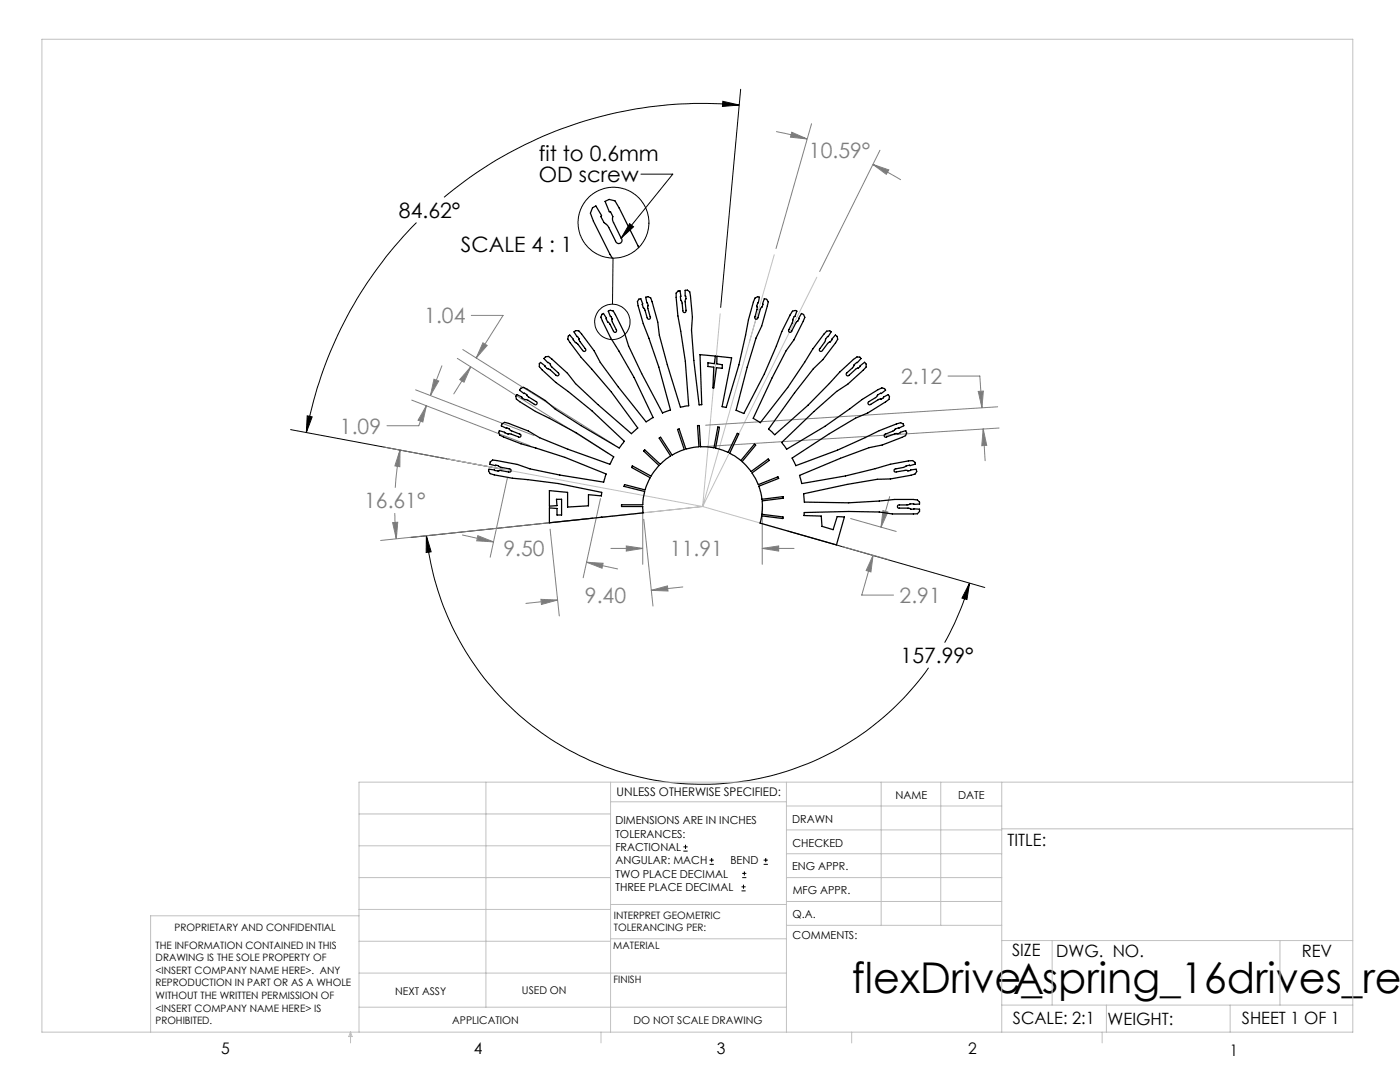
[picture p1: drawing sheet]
<svg xmlns="http://www.w3.org/2000/svg" width="279mm" height="216mm" viewBox="0 0 279 216" stroke-linecap="round" stroke-linejoin="round" font-family="sans-serif">
<g fill="none" stroke="#000" stroke-width=".2">
<path d="M147.8 17.8l-4 43.5M127.9 34.7h6.4l-10.3 12.8M144.3 20.2l3.2 .8-3.3 .2zM147.5 21a80.4 80.4 0 0 0-58.9 18.4M83.1 44.4a80.3 80.3 0 0 0-22 41.9M122.3 51.5l-.1 9.2M125.7 44.6l.7 .7-2.4 2.2zM58 85.7l42.4 8M61.3 83l1 .2-1.2 3.1zM85.1 106.9l.9 3.2-.9 .1zM85.1 106.9a55.4 55.4 0 0 0 41 47.8 55.4 55.4 0 0 0 59.2-21.5M118.3 103.4l-36.3 3.8"/>
<path d="M157.3 106l39.2 11.2M193.5 116.3l-.5 3.3-1-.3zM193.5 116.3a58.4 58.4 0 0 1-5 11.9M136.4 169.8h.8M136.4 169h.8M136.8 168.6v.8M141.6 172.5h.9M141.6 171.6h.9M142 171.2v.8M148 177.8h.8M148 177h.8M148.1 175.1h.8"/>
<path d="M148.1 174.3h.8M148.4 176.5v.8M148.6 173.9v.8M152.4 172.5h.8M152.4 171.6h.8M152.8 171.2v.8"/>
<circle cx="122.2" cy="64.2" r="3.5"/>
</g>
<g fill="none" stroke="#808080" stroke-width=".2">
<path d="M154.9 26.2l6.2 1.5M158 26.4l3.1 1.3-3.3-.3zM162 24.7l-7.1 24.9M174.2 32.8l3.2 1.1-.5 .9zM174.2 32.8l5.6 3.1M175.6 30l-12 24.2M82.2 79.8l23.6 9.1M82.9 77.8l23.6 9.1M86.6 75.7l1 .3-1.7 2.9zM88.2 73l-2.3 5.9M91.3 71.5l30.1 19M92.4 69.7l30.1 19"/>
<path d="M93.9 73.2l-3.3 5.4M93.9 73.2l-1.3 3.1-.8-.6zM94.1 62.9h6.3l-5.4 8.5M96.4 68.4l.8 .5-2.2 2.5zM189.2 75h6.3l.5 6.4M195.2 78.1l1.1-.1-.3 3.4zM76.7 89.2l23.7 4.5M79.8 89.8v3.3l-1-.1zM79.8 89.8l-.6 3.8-.3 3.7M85.1 81l-1.5 3.9h-6.4M85.1 81l-.7 3.2-1-.3zM101.2 95.4l-3.4 15.8"/>
<path d="M119.8 99.5l-3.4 15.8M177.6 99.1l-1.8 6.1M196.2 85.6l.7 3.3h-1zM196.2 85.6l.4 6.3M199.1 81.2l-58.3 3.6M199.4 85.4l-58.3 3.7M78.4 104.3l1-.1-.3 3.3zM78.8 102.4l.3 5.1M92.3 106.8l6.2 1.3M95.4 106.9l3.1 1.2-3.4-.2zM108 119.6l3.3 .1-3.2 .9zM109.8 105.6l1.8 17.3"/>
<path d="M111.3 119.7l-6.3 .7M117.1 112.2l6.2 1.3M117.1 112.2l3.3 .2-.2 1zM118.3 103.4l-42.3 4.4M121.9 109.4h6.4M125 108.9l3.3 .5-3.3 .6zM128.3 102v10.6M128.5 103.6l1.8 17.3M130 117.8l3.2-.9 .1 1zM136.3 117.1l-6.3 .7M152.1 101.2v11.4M152.1 109.4h6.4"/>
<path d="M152.1 109.4l3.3-.5v1.1zM168.2 109.1l9.1 2.6M169.8 103.5l9.1 2.5M174.2 110.8l-2.2 7.9h6.3M174.2 110.8l-.4 3.3-.9-.3zM176.2 101.9l1 .3-1.4 3z"/>
</g>
<g fill="none" stroke="#c0c0c0" stroke-width=".2">
<path d="M8.4 7.8h261.6v198.2h-261.6zM154.5 50.8l-14.3 50.3M163 55.3l-22.8 45.8M143.7 62.6l-3.5 38.5M89.3 91.5l50.9 9.6M140.2 101.1l-20.6 2.2M140.2 101.1l15.9 4.5M97 156.1v44.9M121.8 156.1v49.9M121.8 160h35.2M157 156.1v49.9M175.9 156.1v28.5"/>
<path d="M187.7 156.1v28.5M199.9 156.1v49.9M270 156.1h-198.4v49.9M71.6 175.1h50.2M71.6 168.8h50.2M71.6 162.4h50.2M157 170.4h42.9M157 165.6h42.9M157 160.8h42.9M157 175.1h42.9M157 179.9h42.9M199.9 165.4h70.1"/>
<path d="M71.6 194.2h85.4M71.6 187.8h50.2M71.6 181.5h50.2M71.6 182.7h-41.5v23.3M121.8 187.3h35.2M121.8 180.5h35.2M157 184.6h42.9M199.9 187.7h70.1M210 187.7v12.9M255.4 187.7v12.9M70 206v2.1M70 206l.3 .8h-.7z"/>
<path d="M71.6 201h85.4M119.9 206v2.1M170 206v2.1M199.9 200.6h70.1M220 206v2.1M220.8 200.6v5.4M245.5 200.6v5.4"/>
</g>
<g fill="#000">
<path d="M125.7 44.6l.7 .7-2.4 2.2z"/>
<path d="M85.1 106.9l.9 3.2-.9 .1zM193.5 116.3l-.5 3.3-1-.3zM144.3 20.2l3.2 .8-3.3 .2zM61.3 83l1 .2-1.2 3.1z"/>
</g>
<g fill="#808080">
<path d="M174.2 32.8l3.2 1.1-.5 .9zM158 26.4l3.1 1.3-3.3-.3zM79.8 89.8v3.3l-1-.1zM78.4 104.3l1-.1-.3 3.3z"/>
<path d="M95.4 106.9l3.1 1.2-3.4-.2zM117.1 112.2l3.3 .2-.2 1zM125 108.9l3.3 .5-3.3 .6zM152.1 109.4l3.3-.5v1.1zM130 117.8l3.2-.9 .1 1zM108 119.6l3.3 .1-3.2 .9zM174.2 110.8l-.4 3.3-.9-.3zM176.2 101.9l1 .3-1.4 3zM86.6 75.7l1 .3-1.7 2.9zM85.1 81l-.7 3.2-1-.3zM93.9 73.2l-1.3 3.1-.8-.6zM96.4 68.4l.8 .5-2.2 2.5zM196.2 85.6l.7 3.3h-1zM195.2 78.1l1.1-.1-.3 3.4z"/>
</g>
<path d="M127.5 49.4l-3.9-7.9-.9-1.4-1.1-.3-.8 .4 .8 2.1h.2l.5 .9-.1 .7 .2 .4 1.6 3.2a.66 .66 0 0 1-.2 1 .66 .66 0 0 1-1-.4l-1.4-2.8-.9-.9-.6-1.2 .2-.2-1.2-1.9-.6 .4-.5 1 .6 1.6 3.8 7.4M108.9 71.2l.6-.1 .6 .5 3.1 2.9 1.7 2.1 4.4 4.1 6.7 5.8 1.3-1.1-5.3-7.2-6-6.9-2.7-3.6 .1-.6 .3-.2 2.6 3a.33 .33 0 0 0 .5 .2 .33 .33 0 0 0 0-.6l-2.3-3.3 .4-.2h.6l.6 .6 2.5 3.4 1.2 2.3 3.6 4.9 5.5 7 1.5-.9-3.9-8-4.7-7.9-1.9-4.1 .2-.6 .3-.2 .6 1 .2 .7 .4 .3 .8 1.5a.34 .34 0 0 0 .5 .3 .34 .34 0 0 0 .1-.5l-.8-1.6v-.6l-.8-1.5 .4-.2 .6 .2 .4 .7 1.9 3.7 .7 2.5 2.7 5.5 4.1 7.9 1.6-.6-2.3-8.6-3.1-8.6-1-3.6-.2-.8 .3-.5 .4-.1 .5 1.8 .3 .5 .5 1.5a.32 .32 0 0 0 .4 .3 .32 .32 0 0 0 .2-.5l-.5-1.8 .1-.4-.3-.6-.2-1.1 .4-.1 .6 .2 .2 .8 1.2 4.1 .3 2.6 1.6 5.9 2.6 8.4 1.6-.2-.6-8.9-1.5-9.1-.4-3.7v-.8l.4-.4 .4-.1 .2 1.9 .2 .5 .2 1.6a.33 .33 0 0 0 .3 .4 .33 .33 0 0 0 .3-.5l-.2-1.7 .2-.6-.2-.5v-1.2h.5l.5 .3 .1 .9 .4 4.2-.2 2.6 .5 6 1 8.9h.6l-.4-10 3.1 .2-.2 1.6-1.3-.2v.7l1.2 .2-.2 4.1h.2l.5-4 1.1 .1v-.7l-1-.2v-1.5l2.9 .3-1.9 9.7 .8 .2 2.6-8.5 1.9-9 1-3.5 .3-.8 .5-.3 .4 .1-.3 1.1-.3 .7 .1 .6-.5 1.6a.34 .34 0 0 0 .3 .4 .34 .34 0 0 0 .4-.3l.5-1.8 .3-.4 .4-1.6 .5 .1 .3 .5-.2 .8-1.1 4.1-1.1 2.4-1.8 5.8-2.2 8.6 1.5 .6 4.1-7.9 3.5-8.5 2.2-4 .5-.2 .3 .2-1.6 3.7a.33 .33 0 0 0 .1 .5 .33 .33 0 0 0 .5-.3l.8-1.5 .4-.4 .7-1.6 .5 .3 .2 .5-.3 .8-1.9 3.7-1.5 2.2-2.8 5.4-3.8 8.1 1.4 .8 5.5-7 5-7.7 2.2-2.9 .6-.6 .6-.1 .3 .2-.6 1-.6 .5v.4l-1 1.4a.33 .33 0 0 0-.1 .6 .33 .33 0 0 0 .5-.2l1.1-1.4 .5-.3 1-1.3 .4 .2 .1 .6-.4 .7-2.6 3.4-1.9 1.8-3.7 4.8-5.2 7.2 1 1 .2 .1 6.7-5.8 6.3-6.7 2.7-2.5 .7-.5 .6 .1 .2 .2-.7 .9-.6 .4-.2 .5-1.2 1.1a.33 .33 0 0 0-.2 .5 .33 .33 0 0 0 .6 0l3-2.6 .4 .3v.6l-.6 .6-3.1 2.9-2.2 1.4-4.6 4-6.4 6.2 1 1.3 7.6-4.5 7.5-5.4 3.1-1.9 .8-.4 .5 .1 .2 .4-.8 .6h-.1l-.6 .3-.4 .5-1.3 .8a.33 .33 0 0 0-.2 .5 .33 .33 0 0 0 .5 .1l1.6-1h.5l.4-.3v-.2l1-.5 .2 .4-.1 .6-.7 .5-3.5 2.2-2.5 1-5.2 3.1-7.4 4.9 .7 1.5 8.3-3.1 8.4-3.9 3.4-1.3 .8-.3 .6 .3 .1 .3-1 .5-.8 .2-.3 .4-1.6 .6a.31 .31 0 0 0-.2 .4 .31 .31 0 0 0 .5 .2l1.8-.7 .4 .1 1.6-.7 .1 .5-.2 .5-.7 .4-3.9 1.5-2.6 .5-5.8 2.1-8.1 3.5 .3 1.4 .1 .2 8.7-1.5 9-2.4 3.6-.6 .8-.1 .5 .4 .1 .3-3.9 1a.32 .32 0 0 0-.4 .3 .32 .32 0 0 0 .5 .3l1.8-.4 .5 .2 1.6-.4 .2 .5-.4 .5-.8 .2-4.1 .8h-2.6l-6 1.1-8.7 1.8 .1 1.7 8.9 .1 9.1-.6h3.7l.9 .1 .4 .4v.4l-1.9-.1-.4 .3h-1.7a.32 .32 0 0 0-.4 .3 .32 .32 0 0 0 .4 .3l4 .2v.5l-.4 .4-.8 .1h-4.2l-2.6-.4-6.1-.1-8.9 .2-.1 .6 3.5 .1 .1 2 2.3 .7 .8-2.6 1.4 .1-1.6 5.5-15.2-4.3 .3-1.5 4.2 .6 .1-.3-4.3-.6 .1-2.7 4.2-.5v-.3l-4.3 .5-.6-2.6 4-1.5-.1-.4-4 1.6-1.2-2.3 3.4-2.5-.2-.3-3.4 2.5-1.8-2 2.7-3.3-.2-.2-2.8 3.3-1-.8-1.2-.6 1.8-3.9-.3-.1-1.8 3.8-2.5-.9 .8-4.1-.3-.1-.8 4.2-2.7-.3-.2-4.2h-.4l.3 4.2-2.6 .5-1.4-4-.3 .1 1.4 4-2.5 1.1-2.3-3.6-.2 .2 2.2 3.6-2 1.6-3.1-2.9-.3 .3 3.1 2.9-1.6 2.1-3.7-2-.2 .3 3.8 2-1.1 2.5-4.1-1.1-.1 .3 4.2 1.1-.4 2.6h-4.3v.4h4.3v1.2l-18.7 2v-2.9l1.6 .1v1.3h.9v-3.2h-1l.1 1.3-1.6 .1v-3.1l3.7 .3v3l4.1-.3v-2.2l2.6 .3 .1-.8-8.7-1.7-9.1-1.1-3.7-.6-.8-.3-.3-.5 .1-.4 3.9 .6a.34 .34 0 0 0 .5-.3 .34 .34 0 0 0-.4-.3l-1.7-.4-.5-.3-1.6-.3v-.4l.5-.4 .8 .1 4.2 .8 2.5 .9 5.9 1.2 8.8 1.4 .5-1.6-8.3-3.3-8.7-2.8-4.3-1.7-.2-.5 .2-.4 1.7 .7h.5l1.6 .6a.32 .32 0 0 0 .5-.2 .32 .32 0 0 0-.3-.4l-3.7-1.6 .2-.4 .5-.3 .8 .2 3.9 1.5 2.3 1.3 5.6 2.3 8.4 3 .2-.3 .6-1.1-7.5-4.8-8.1-4.3-3.2-1.9-.7-.6-.1-.5 .3-.4 .9 .5v.2l.6 .3 .5 .1 1.4 .9a.33 .33 0 0 0 .6-.1 .33 .33 0 0 0-.2-.5l-1.6-.9-.3-.5-.4-.2h-.1l-.9-.6 .2-.4 .6-.2 .7 .4 3.6 2.2 2 1.7 5.1 3.3 7.7 4.5 .8-1 .2-.3-6.5-6.1-4.7-3.9-2.5-1.8-2.7-2.5-.6-.6v-.6l.3-.3 3 2.6a.34 .34 0 0 0 .6 0 .34 .34 0 0 0-.1-.5l-1.4-1.3-.1-.4-.6-.3-.8-.9zM120 103.2h.1" fill="none" stroke="#000" stroke-width=".25"/>
<circle cx="122.4" cy="44.4" r="7.1" fill="none" stroke="#000" stroke-width=".2"/>
<g font-size="8.5">
<text x="170" y="198.1">flexDrive_spring_16drives_rev</text>
<text x="202.2" y="198.3">A</text>
</g>
<g font-size="4.2">
<text x="107.5" y="32.1">fit to 0.6mm</text>
<text x="107.5" y="36.3">OD screw</text>
<text x="79.6" y="43.5">84.62°</text>
<text x="92" y="50.3">SCALE 4 : 1</text>
<text x="179.7" y="132.3">157.99°</text>
</g>
<g font-size="4.2" fill="#808080">
<text x="161.4" y="31.5">10.59°</text>
<text x="84.7" y="64.5">1.04</text>
<text x="179.8" y="76.6">2.12</text>
<text x="67.9" y="86.5">1.09</text>
<text x="72.7" y="101.4">16.61°</text>
<text x="100.5" y="111">9.50</text>
<text x="133.7" y="111">11.91</text>
<text x="116.7" y="120.3">9.40</text>
<text x="179.5" y="120.3">2.91</text>
</g>
<g font-size="3.4">
<text x="201.1" y="168.8">TITLE:</text>
<text x="202" y="190.8">SIZE</text>
<text x="210.8" y="190.9">DWG. NO.</text>
<text x="259.8" y="191">REV</text>
<text x="202.1" y="204.4">SCALE: 2:1</text>
<text x="221" y="204.5">WEIGHT:</text>
<text x="247.8" y="204.4">SHEET 1 OF 1</text>
</g>
<g font-size="3.2">
<text x="44.2" y="210.4">5</text>
<text x="94.6" y="210.3">4</text>
<text x="143.1" y="210.4">3</text>
<text x="193.2" y="210.3">2</text>
<text x="245.4" y="210.6">1</text>
</g>
<text font-size="2.4" x="123.1" y="158.9">UNLESS OTHERWISE SPECIFIED:</text>
<g font-size="2.2">
<text x="178.7" y="159.4">NAME</text>
<text x="191.2" y="159.4">DATE</text>
<text x="122.8" y="164.5">DIMENSIONS ARE IN INCHES</text>
<text x="122.8" y="167.1">TOLERANCES:</text>
<text x="158.1" y="164.2">DRAWN</text>
<text x="122.8" y="169.8">FRACTIONAL</text>
<text x="122.8" y="172.5">ANGULAR: MACH</text>
<text x="145.8" y="172.5">BEND</text>
<text x="158.1" y="173.7">ENG APPR.</text>
<text x="158.2" y="169.1">CHECKED</text>
<text x="122.8" y="175.1">TWO PLACE DECIMAL</text>
<text x="122.8" y="177.8">THREE PLACE DECIMAL</text>
<text x="158.2" y="178.4">MFG APPR.</text>
<text x="158.2" y="183.2">Q.A.</text>
<text x="158.2" y="187.4">COMMENTS:</text>
</g>
<g font-size="2.1">
<text x="78.8" y="198.5">NEXT ASSY</text>
<text x="104.2" y="198.4">USED ON</text>
<text x="90.2" y="204.3">APPLICATION</text>
<text x="126.4" y="204.3">DO NOT SCALE DRAWING</text>
</g>
<g font-size="2">
<text x="34.8" y="185.7">PROPRIETARY AND CONFIDENTIAL</text>
<text x="122.5" y="183.3">INTERPRET GEOMETRIC</text>
<text x="122.5" y="185.9">TOLERANCING PER:</text>
<text x="31.1" y="189.3">THE INFORMATION CONTAINED IN THIS</text>
<text x="31.1" y="191.8">DRAWING IS THE SOLE PROPERTY OF</text>
<text x="122.4" y="189.4">MATERIAL</text>
<text x="31.1" y="194.3">&lt;INSERT COMPANY NAME HERE&gt;. ANY</text>
<text x="31.1" y="196.8">REPRODUCTION IN PART OR AS A WHOLE</text>
<text x="122.4" y="196.2">FINISH</text>
<text x="31.1" y="199.4">WITHOUT THE WRITTEN PERMISSION OF</text>
<text x="31.1" y="201.9">&lt;INSERT COMPANY NAME HERE&gt; IS</text>
<text x="31.1" y="204.4">PROHIBITED.</text>
</g>
</svg>
